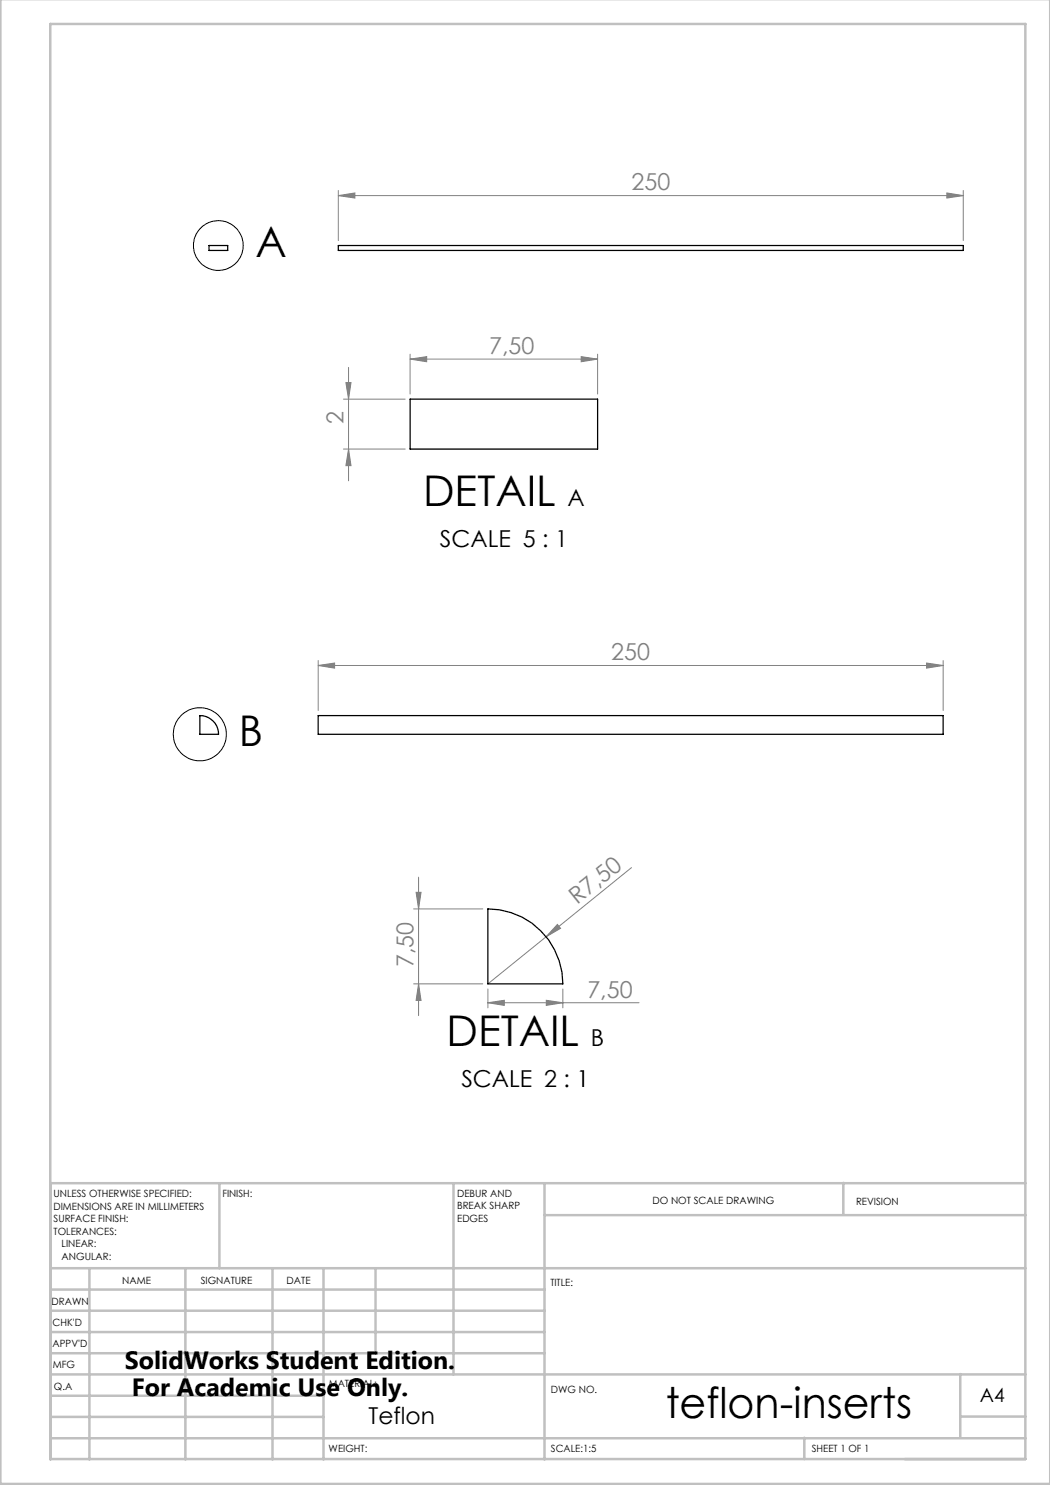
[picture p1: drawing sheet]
<svg xmlns="http://www.w3.org/2000/svg" width="210mm" height="297mm" viewBox="0 0 210 297" stroke-linecap="round" stroke-linejoin="round" font-family="sans-serif">
<g fill="none" stroke="#000" stroke-width=".2">
<circle cx="43.7" cy="49.1" r="5"/>
<circle cx="40" cy="146.9" r="5.3"/>
</g>
<g fill="none" stroke="#808080" stroke-width=".2">
<path d="M67.7 39.1l3.3-.5v1zM67.7 38.1v10M67.7 39.1h125M189.4 38.6l3.3 .5-3.3 .5zM192.7 38.1v10M68.7 79.8h12.3M69.2 76.5h1l-.5 3.3zM69.7 73.5v22.7M82 71.8l3.3-.5v1.1zM82 70.8v8M82 71.8h37.5M116.2 71.3l3.3 .5-3.3 .6z"/>
<path d="M119.5 70.8v8M68.7 89.8h12.3M69.7 89.8l.5 3.3h-1zM63.6 133.1l3.3-.5v1zM63.6 132.1v10M63.6 133.1h125M185.3 132.6l3.3 .5-3.3 .5zM188.6 132.1v10M83.2 178.5h1l-.5 3.3zM83.7 175.4v27.7M126.3 173.5l-28.7 23.3M82.7 196.8h13.9"/>
<path d="M82.7 181.8h13.9M83.7 196.8l.5 3.3h-1zM97.6 197.8v3.8M111.5 184.9l.6 .8-2.9 1.7zM112.6 197.8v3.8M97.6 200.6l3.3-.5v1zM97.6 200.6h30.2M109.3 200.1l3.3 .5-3.3 .5z"/>
</g>
<g fill="none" stroke="#c0c0c0" stroke-width=".5">
<path d="M.1 -.1v296.9h209.9v-296.9M10.1 4.8h195v287h-195zM43.9 236.6v17M90.7 236.6v38.3M108.9 236.6v55.3M168.7 236.6v6.3M205.1 236.6h-195v55.3M10.1 253.6h195M10.1 257.9h98.8M17.9 253.6v38.3M37.1 253.6v38.3M54.5 253.6v38.3"/>
<path d="M64.7 253.6v38.3M75.1 253.6v17M108.9 243h96.2M10.1 270.6h98.8M10.1 266.4h98.8M10.1 262.1h98.8M10.1 279.1h54.6M10.1 274.9h195M192.1 274.8v12.7M10.1 287.7h195M10.1 283.4h54.6M160.9 287.5v4.3"/>
<path d="M192.1 283.3h13"/>
</g>
<g fill="#808080">
<path d="M111.5 184.9l.6 .8-2.9 1.7z"/>
<path d="M67.7 39.1l3.3-.5v1zM189.4 38.6l3.3 .5-3.3 .5zM63.6 133.1l3.3-.5v1zM185.3 132.6l3.3 .5-3.3 .5zM82 71.8l3.3-.5v1.1zM116.2 71.3l3.3 .5-3.3 .6z"/>
<path d="M109.3 200.1l3.3 .5-3.3 .5zM97.6 200.6l3.3-.5v1z"/>
<path d="M83.7 196.8l.5 3.3h-1zM83.2 178.5h1l-.5 3.3z"/>
<path d="M69.2 76.5h1l-.5 3.3zM69.7 89.8l.5 3.3h-1z"/>
</g>
<path d="M41.8 49.1h3.7v1h-3.7zM67.7 49.1h125v1h-125zM82 79.8h37.5v10h-37.5zM40 143.1a3.7 3.7 0 0 1 3.7 3.8h-3.7zM63.6 143.1h125v3.8h-125zM97.6 181.8a15.1 15.1 0 0 1 15 15h-15z" fill="none" stroke="#000" stroke-width=".25"/>
<g font-size="8.5">
<text x="51.1" y="51.5">A</text>
<text x="84.6" y="101.2">DETAIL</text>
<text x="47.8" y="149.2">B</text>
<text x="89.3" y="209.3">DETAIL</text>
<text x="133.1" y="283.5">teflon-inserts</text>
</g>
<g font-size="5">
<text x="25" y="273.7">SolidWorks Student Edition.</text>
<text x="26.4" y="279.2">For Academic Use Only.</text>
</g>
<g font-size="4.7" fill="#808080">
<text x="126.3" y="38.1">250</text>
<text x="97.8" y="70.8">7,50</text>
<text x="68.7" y="84.9" transform="rotate(-90 68.7 84.9)">2</text>
<text x="122.3" y="132.1">250</text>
<text x="115.4" y="181" transform="rotate(-39 115.4 181)">R7,50</text>
<text x="82.7" y="193.4" transform="rotate(-90 82.7 193.4)">7,50</text>
<text x="117.5" y="199.5">7,50</text>
</g>
<g font-size="4.7">
<text x="113.5" y="101.2">A</text>
<text x="88" y="109.4">SCALE 5 : 1</text>
<text x="118.2" y="209.3">B</text>
<text x="92.3" y="217.5">SCALE 2 : 1</text>
<text x="73.7" y="284.8">Teflon</text>
</g>
<text font-size="3.9" x="196" y="280.4">A4</text>
<g font-size="2">
<text x="10.7" y="239.5">UNLESS OTHERWISE SPECIFIED:</text>
<text x="44.5" y="239.5">FINISH:</text>
<text x="91.4" y="239.4">DEBUR AND</text>
<text x="10.7" y="242">DIMENSIONS ARE IN MILLIMETERS</text>
<text x="10.7" y="244.5">SURFACE FINISH:</text>
<text x="91.4" y="241.9">BREAK SHARP</text>
<text x="91.4" y="244.4">EDGES</text>
<text x="130.5" y="240.8">DO NOT SCALE DRAWING</text>
<text x="171.2" y="241">REVISION</text>
<text x="10.7" y="247">TOLERANCES:</text>
<text x="12.3" y="249.5">LINEAR:</text>
<text x="12.3" y="252">ANGULAR:</text>
<text x="24.4" y="256.9">NAME</text>
<text x="40.1" y="256.8">SIGNATURE</text>
<text x="57.3" y="256.8">DATE</text>
<text x="110.1" y="257.1">TITLE:</text>
<text x="10.3" y="260.9">DRAWN</text>
<text x="10.5" y="269.3">APPV'D</text>
<text x="10.5" y="265.2">CHK'D</text>
<text x="10.6" y="273.6">MFG</text>
<text x="10.8" y="278">Q.A</text>
<text x="65.8" y="277.4">MATERIAL:</text>
<text x="110.2" y="278.5">DWG NO.</text>
<text x="65.7" y="290.4">WEIGHT:</text>
<text x="110.2" y="290.5">SCALE:1:5</text>
<text x="162.4" y="290.4">SHEET 1 OF 1</text>
</g>
</svg>
